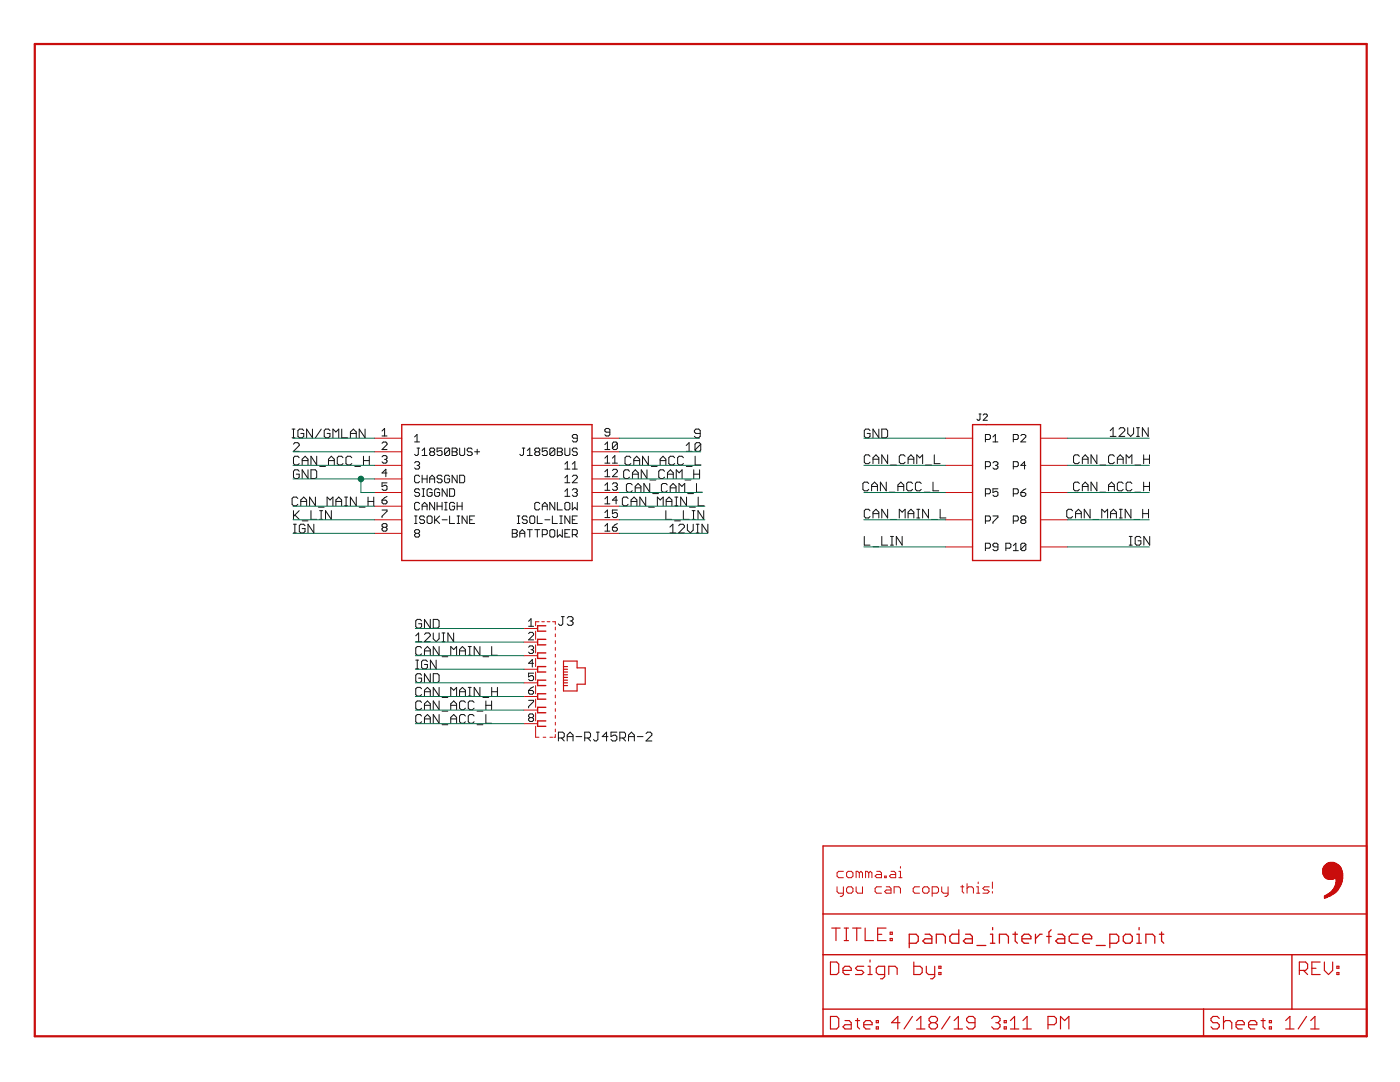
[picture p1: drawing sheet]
<?xml version="1.0" encoding="utf-8"?>
<!DOCTYPE eagle SYSTEM "eagle.dtd">
<eagle version="9.2.2">
<drawing>
<settings>
<setting alwaysvectorfont="yes"/>
<setting keepoldvectorfont="yes"/>
<setting verticaltext="up"/>
</settings>
<grid distance="0.1" unitdist="inch" unit="inch" style="lines" multiple="1" display="no" altdistance="0.01" altunitdist="inch" altunit="inch"/>
<schematic xreflabel="%F%N/%S.%C%R" xrefpart="/%S.%C%R">
<libraries>
<library name="comma.ai">
<symbols>
<symbol name="FRAME-LETTER">
<wire x1="0" y1="185.42" x2="248.92" y2="185.42" width="0.4064" layer="94"/>
<wire x1="248.92" y1="185.42" x2="248.92" y2="0" width="0.4064" layer="94"/>
<wire x1="0" y1="185.42" x2="0" y2="0" width="0.4064" layer="94"/>
<wire x1="0" y1="0" x2="248.92" y2="0" width="0.4064" layer="94"/>
</symbol>
<symbol name="DOCFIELD-OPEN">
<wire x1="0" y1="0" x2="71.12" y2="0" width="0.254" layer="94"/>
<wire x1="101.6" y1="15.24" x2="87.63" y2="15.24" width="0.254" layer="94"/>
<wire x1="0" y1="0" x2="0" y2="5.08" width="0.254" layer="94"/>
<wire x1="0" y1="5.08" x2="71.12" y2="5.08" width="0.254" layer="94"/>
<wire x1="0" y1="5.08" x2="0" y2="15.24" width="0.254" layer="94"/>
<wire x1="101.6" y1="15.24" x2="101.6" y2="5.08" width="0.254" layer="94"/>
<wire x1="71.12" y1="5.08" x2="71.12" y2="0" width="0.254" layer="94"/>
<wire x1="71.12" y1="5.08" x2="87.63" y2="5.08" width="0.254" layer="94"/>
<wire x1="71.12" y1="0" x2="101.6" y2="0" width="0.254" layer="94"/>
<wire x1="87.63" y1="15.24" x2="87.63" y2="5.08" width="0.254" layer="94"/>
<wire x1="87.63" y1="15.24" x2="0" y2="15.24" width="0.254" layer="94"/>
<wire x1="87.63" y1="5.08" x2="101.6" y2="5.08" width="0.254" layer="94"/>
<wire x1="101.6" y1="5.08" x2="101.6" y2="0" width="0.254" layer="94"/>
<wire x1="0" y1="15.24" x2="0" y2="22.86" width="0.254" layer="94"/>
<wire x1="101.6" y1="35.56" x2="0" y2="35.56" width="0.254" layer="94"/>
<wire x1="101.6" y1="35.56" x2="101.6" y2="22.86" width="0.254" layer="94"/>
<wire x1="0" y1="22.86" x2="101.6" y2="22.86" width="0.254" layer="94"/>
<wire x1="0" y1="22.86" x2="0" y2="35.56" width="0.254" layer="94"/>
<wire x1="101.6" y1="22.86" x2="101.6" y2="15.24" width="0.254" layer="94"/>
<text x="1.27" y="1.27" size="2.54" layer="94" font="vector">Date:</text>
<text x="12.7" y="1.27" size="2.54" layer="94" font="vector">&gt;LAST_DATE_TIME</text>
<text x="72.39" y="1.27" size="2.54" layer="94" font="vector">Sheet:</text>
<text x="86.36" y="1.27" size="2.54" layer="94" font="vector">&gt;SHEET</text>
<text x="88.9" y="11.43" size="2.54" layer="94" font="vector">REV:</text>
<text x="1.524" y="17.78" size="2.54" layer="94" font="vector">TITLE:</text>
<text x="16.002" y="17.272" size="2.7432" layer="94" font="vector">&gt;DRAWING_NAME</text>
<text x="2.54" y="26.67" size="1.9304" layer="94">comma.ai
you can copy this!</text>
<text x="1.27" y="11.43" size="2.54" layer="94">Design by:</text>
<rectangle x1="93.6879" y1="25.7937" x2="93.8403" y2="25.8699" layer="94"/>
<rectangle x1="93.6879" y1="25.8699" x2="94.0689" y2="25.9461" layer="94"/>
<rectangle x1="93.6879" y1="25.9461" x2="94.2975" y2="26.0223" layer="94"/>
<rectangle x1="93.6879" y1="26.0223" x2="94.3737" y2="26.0985" layer="94"/>
<rectangle x1="93.6879" y1="26.0985" x2="94.6023" y2="26.1747" layer="94"/>
<rectangle x1="93.6879" y1="26.1747" x2="94.7547" y2="26.2509" layer="94"/>
<rectangle x1="93.8403" y1="26.2509" x2="94.9071" y2="26.3271" layer="94"/>
<rectangle x1="93.9927" y1="26.3271" x2="94.9833" y2="26.4033" layer="94"/>
<rectangle x1="94.1451" y1="26.4033" x2="95.1357" y2="26.4795" layer="94"/>
<rectangle x1="94.2213" y1="26.4795" x2="95.2881" y2="26.5557" layer="94"/>
<rectangle x1="94.3737" y1="26.5557" x2="95.3643" y2="26.6319" layer="94"/>
<rectangle x1="94.5261" y1="26.6319" x2="95.5167" y2="26.7081" layer="94"/>
<rectangle x1="94.6023" y1="26.7081" x2="95.5929" y2="26.7843" layer="94"/>
<rectangle x1="94.6785" y1="26.7843" x2="95.7453" y2="26.8605" layer="94"/>
<rectangle x1="94.8309" y1="26.8605" x2="95.8215" y2="26.9367" layer="94"/>
<rectangle x1="94.9071" y1="26.9367" x2="95.8977" y2="27.0129" layer="94"/>
<rectangle x1="94.9833" y1="27.0129" x2="95.9739" y2="27.0891" layer="94"/>
<rectangle x1="95.0595" y1="27.0891" x2="96.0501" y2="27.1653" layer="94"/>
<rectangle x1="95.1357" y1="27.1653" x2="96.1263" y2="27.2415" layer="94"/>
<rectangle x1="95.2119" y1="27.2415" x2="96.2025" y2="27.3177" layer="94"/>
<rectangle x1="95.2119" y1="27.3177" x2="96.2025" y2="27.3939" layer="94"/>
<rectangle x1="95.2881" y1="27.3939" x2="96.2787" y2="27.4701" layer="94"/>
<rectangle x1="95.4405" y1="27.4701" x2="96.3549" y2="27.5463" layer="94"/>
<rectangle x1="95.4405" y1="27.5463" x2="96.3549" y2="27.6225" layer="94"/>
<rectangle x1="95.4405" y1="27.6225" x2="96.3549" y2="27.6987" layer="94"/>
<rectangle x1="95.5929" y1="27.6987" x2="96.5073" y2="27.7749" layer="94"/>
<rectangle x1="95.5167" y1="27.7749" x2="96.5073" y2="27.8511" layer="94"/>
<rectangle x1="95.5929" y1="27.8511" x2="96.5835" y2="27.9273" layer="94"/>
<rectangle x1="95.5929" y1="27.9273" x2="96.5835" y2="28.0035" layer="94"/>
<rectangle x1="95.6691" y1="28.0035" x2="96.5835" y2="28.0797" layer="94"/>
<rectangle x1="95.6691" y1="28.0797" x2="96.7359" y2="28.1559" layer="94"/>
<rectangle x1="95.7453" y1="28.1559" x2="96.6597" y2="28.2321" layer="94"/>
<rectangle x1="95.7453" y1="28.2321" x2="96.7359" y2="28.3083" layer="94"/>
<rectangle x1="95.7453" y1="28.3083" x2="96.8121" y2="28.3845" layer="94"/>
<rectangle x1="95.8215" y1="28.3845" x2="96.8121" y2="28.4607" layer="94"/>
<rectangle x1="95.8215" y1="28.4607" x2="96.8883" y2="28.5369" layer="94"/>
<rectangle x1="95.8215" y1="28.5369" x2="96.8883" y2="28.6131" layer="94"/>
<rectangle x1="95.8215" y1="28.6131" x2="96.8883" y2="28.6893" layer="94"/>
<rectangle x1="95.8215" y1="28.6893" x2="96.9645" y2="28.7655" layer="94"/>
<rectangle x1="95.8977" y1="28.7655" x2="96.9645" y2="28.8417" layer="94"/>
<rectangle x1="95.8977" y1="28.8417" x2="96.9645" y2="28.9179" layer="94"/>
<rectangle x1="95.8977" y1="28.9179" x2="97.0407" y2="28.9941" layer="94"/>
<rectangle x1="95.8977" y1="28.9941" x2="97.0407" y2="29.0703" layer="94"/>
<rectangle x1="95.8977" y1="29.0703" x2="97.0407" y2="29.1465" layer="94"/>
<rectangle x1="95.8977" y1="29.1465" x2="97.0407" y2="29.2227" layer="94"/>
<rectangle x1="95.8977" y1="29.2227" x2="97.0407" y2="29.2989" layer="94"/>
<rectangle x1="94.3737" y1="29.2989" x2="95.2881" y2="29.3751" layer="94"/>
<rectangle x1="95.8977" y1="29.2989" x2="97.0407" y2="29.3751" layer="94"/>
<rectangle x1="94.1451" y1="29.3751" x2="94.2213" y2="29.4513" layer="94"/>
<rectangle x1="94.2975" y1="29.3751" x2="95.4405" y2="29.4513" layer="94"/>
<rectangle x1="95.8215" y1="29.3751" x2="97.1169" y2="29.4513" layer="94"/>
<rectangle x1="94.1451" y1="29.4513" x2="95.6691" y2="29.5275" layer="94"/>
<rectangle x1="95.7453" y1="29.4513" x2="97.1169" y2="29.5275" layer="94"/>
<rectangle x1="93.9165" y1="29.5275" x2="97.1169" y2="29.6037" layer="94"/>
<rectangle x1="93.8403" y1="29.6037" x2="97.1169" y2="29.6799" layer="94"/>
<rectangle x1="93.7641" y1="29.6799" x2="97.1169" y2="29.7561" layer="94"/>
<rectangle x1="93.6879" y1="29.7561" x2="97.1169" y2="29.8323" layer="94"/>
<rectangle x1="93.6117" y1="29.8323" x2="97.1169" y2="29.9085" layer="94"/>
<rectangle x1="93.6117" y1="29.9085" x2="97.1169" y2="29.9847" layer="94"/>
<rectangle x1="93.5355" y1="29.9847" x2="97.1169" y2="30.0609" layer="94"/>
<rectangle x1="93.5355" y1="30.0609" x2="97.1169" y2="30.1371" layer="94"/>
<rectangle x1="93.4593" y1="30.1371" x2="97.1169" y2="30.2133" layer="94"/>
<rectangle x1="93.4593" y1="30.2133" x2="97.1169" y2="30.2895" layer="94"/>
<rectangle x1="93.3831" y1="30.2895" x2="97.1169" y2="30.3657" layer="94"/>
<rectangle x1="93.3831" y1="30.3657" x2="97.1169" y2="30.4419" layer="94"/>
<rectangle x1="93.3831" y1="30.4419" x2="97.1169" y2="30.5181" layer="94"/>
<rectangle x1="93.3831" y1="30.5181" x2="97.0407" y2="30.5943" layer="94"/>
<rectangle x1="93.3831" y1="30.5943" x2="97.0407" y2="30.6705" layer="94"/>
<rectangle x1="93.3831" y1="30.6705" x2="97.0407" y2="30.7467" layer="94"/>
<rectangle x1="93.3831" y1="30.7467" x2="97.0407" y2="30.8229" layer="94"/>
<rectangle x1="93.3831" y1="30.8229" x2="97.0407" y2="30.8991" layer="94"/>
<rectangle x1="93.3831" y1="30.8991" x2="96.9645" y2="30.9753" layer="94"/>
<rectangle x1="93.3831" y1="30.9753" x2="96.9645" y2="31.0515" layer="94"/>
<rectangle x1="93.3831" y1="31.0515" x2="96.9645" y2="31.1277" layer="94"/>
<rectangle x1="93.3831" y1="31.1277" x2="96.8883" y2="31.2039" layer="94"/>
<rectangle x1="93.3831" y1="31.2039" x2="96.8883" y2="31.2801" layer="94"/>
<rectangle x1="93.3831" y1="31.2801" x2="96.8883" y2="31.3563" layer="94"/>
<rectangle x1="93.4593" y1="31.3563" x2="96.7359" y2="31.4325" layer="94"/>
<rectangle x1="93.4593" y1="31.4325" x2="96.8121" y2="31.5087" layer="94"/>
<rectangle x1="93.5355" y1="31.5087" x2="96.7359" y2="31.5849" layer="94"/>
<rectangle x1="93.5355" y1="31.5849" x2="96.6597" y2="31.6611" layer="94"/>
<rectangle x1="93.6117" y1="31.6611" x2="96.6597" y2="31.7373" layer="94"/>
<rectangle x1="93.6117" y1="31.7373" x2="96.5835" y2="31.8135" layer="94"/>
<rectangle x1="93.6879" y1="31.8135" x2="96.5073" y2="31.8897" layer="94"/>
<rectangle x1="93.7641" y1="31.8897" x2="96.4311" y2="31.9659" layer="94"/>
<rectangle x1="93.8403" y1="31.9659" x2="96.3549" y2="32.0421" layer="94"/>
<rectangle x1="93.9165" y1="32.0421" x2="96.2025" y2="32.1183" layer="94"/>
<rectangle x1="94.0689" y1="32.1183" x2="96.1263" y2="32.1945" layer="94"/>
<rectangle x1="94.0689" y1="32.1945" x2="95.9739" y2="32.2707" layer="94"/>
<rectangle x1="94.2213" y1="32.2707" x2="95.8977" y2="32.3469" layer="94"/>
<rectangle x1="94.3737" y1="32.3469" x2="95.6691" y2="32.4231" layer="94"/>
<rectangle x1="94.6785" y1="32.4231" x2="95.4405" y2="32.4993" layer="94"/>
</symbol>
<symbol name="OBDII">
<wire x1="-17.78" y1="12.7" x2="-17.78" y2="-12.7" width="0.254" layer="94"/>
<wire x1="-17.78" y1="-12.7" x2="17.78" y2="-12.7" width="0.254" layer="94"/>
<wire x1="17.78" y1="-12.7" x2="17.78" y2="12.7" width="0.254" layer="94"/>
<wire x1="17.78" y1="12.7" x2="-17.78" y2="12.7" width="0.254" layer="94"/>
<pin name="1" x="-22.86" y="10.16" length="middle"/>
<pin name="J1850BUS+" x="-22.86" y="7.62" length="middle"/>
<pin name="3" x="-22.86" y="5.08" length="middle"/>
<pin name="CHASGND" x="-22.86" y="2.54" length="middle"/>
<pin name="SIGGND" x="-22.86" y="0" length="middle"/>
<pin name="CANHIGH" x="-22.86" y="-2.54" length="middle"/>
<pin name="ISOK-LINE" x="-22.86" y="-5.08" length="middle"/>
<pin name="8" x="-22.86" y="-7.62" length="middle"/>
<pin name="9" x="22.86" y="10.16" length="middle" rot="R180"/>
<pin name="J1850BUS" x="22.86" y="7.62" length="middle" rot="R180"/>
<pin name="11" x="22.86" y="5.08" length="middle" rot="R180"/>
<pin name="12" x="22.86" y="2.54" length="middle" rot="R180"/>
<pin name="13" x="22.86" y="0" length="middle" rot="R180"/>
<pin name="CANLOW" x="22.86" y="-2.54" length="middle" rot="R180"/>
<pin name="ISOL-LINE" x="22.86" y="-5.08" length="middle" rot="R180"/>
<pin name="BATTPOWER" x="22.86" y="-7.62" length="middle" rot="R180"/>
<text x="-17.526" y="14.224" size="1.778" layer="95">&gt;NAME</text>
</symbol>
<symbol name="JACK8SH">
<wire x1="1.524" y1="10.668" x2="0" y2="10.668" width="0.254" layer="94"/>
<wire x1="0" y1="10.668" x2="0" y2="9.652" width="0.254" layer="94"/>
<wire x1="0" y1="9.652" x2="1.524" y2="9.652" width="0.254" layer="94"/>
<wire x1="1.524" y1="8.128" x2="0" y2="8.128" width="0.254" layer="94"/>
<wire x1="0" y1="8.128" x2="0" y2="7.112" width="0.254" layer="94"/>
<wire x1="0" y1="7.112" x2="1.524" y2="7.112" width="0.254" layer="94"/>
<wire x1="1.524" y1="5.588" x2="0" y2="5.588" width="0.254" layer="94"/>
<wire x1="0" y1="5.588" x2="0" y2="4.572" width="0.254" layer="94"/>
<wire x1="0" y1="4.572" x2="1.524" y2="4.572" width="0.254" layer="94"/>
<wire x1="1.524" y1="3.048" x2="0" y2="3.048" width="0.254" layer="94"/>
<wire x1="0" y1="3.048" x2="0" y2="2.032" width="0.254" layer="94"/>
<wire x1="0" y1="2.032" x2="1.524" y2="2.032" width="0.254" layer="94"/>
<wire x1="1.524" y1="0.508" x2="0" y2="0.508" width="0.254" layer="94"/>
<wire x1="0" y1="0.508" x2="0" y2="-0.508" width="0.254" layer="94"/>
<wire x1="0" y1="-0.508" x2="1.524" y2="-0.508" width="0.254" layer="94"/>
<wire x1="1.524" y1="-2.032" x2="0" y2="-2.032" width="0.254" layer="94"/>
<wire x1="0" y1="-2.032" x2="0" y2="-3.048" width="0.254" layer="94"/>
<wire x1="0" y1="-3.048" x2="1.524" y2="-3.048" width="0.254" layer="94"/>
<wire x1="1.524" y1="-4.572" x2="0" y2="-4.572" width="0.254" layer="94"/>
<wire x1="0" y1="-4.572" x2="0" y2="-5.588" width="0.254" layer="94"/>
<wire x1="0" y1="-5.588" x2="1.524" y2="-5.588" width="0.254" layer="94"/>
<wire x1="1.524" y1="-7.112" x2="0" y2="-7.112" width="0.254" layer="94"/>
<wire x1="0" y1="-7.112" x2="0" y2="-8.128" width="0.254" layer="94"/>
<wire x1="0" y1="-8.128" x2="1.524" y2="-8.128" width="0.254" layer="94"/>
<wire x1="-0.381" y1="-10.16" x2="0.254" y2="-10.16" width="0.127" layer="94"/>
<wire x1="1.016" y1="-10.16" x2="1.524" y2="-10.16" width="0.127" layer="94"/>
<wire x1="2.286" y1="-10.16" x2="2.794" y2="-10.16" width="0.127" layer="94"/>
<wire x1="3.048" y1="-10.16" x2="3.302" y2="-10.16" width="0.127" layer="94"/>
<wire x1="3.302" y1="-10.16" x2="3.302" y2="-9.652" width="0.127" layer="94"/>
<wire x1="3.302" y1="9.906" x2="3.302" y2="10.414" width="0.127" layer="94"/>
<wire x1="3.302" y1="10.922" x2="3.302" y2="11.43" width="0.127" layer="94"/>
<wire x1="3.302" y1="11.43" x2="2.794" y2="11.43" width="0.127" layer="94"/>
<wire x1="2.286" y1="11.43" x2="1.778" y2="11.43" width="0.127" layer="94"/>
<wire x1="1.27" y1="11.43" x2="0.762" y2="11.43" width="0.127" layer="94"/>
<wire x1="0.254" y1="11.43" x2="-0.381" y2="11.43" width="0.127" layer="94"/>
<wire x1="-0.381" y1="11.43" x2="-0.381" y2="10.668" width="0.127" layer="94"/>
<wire x1="-0.381" y1="9.652" x2="-0.381" y2="8.128" width="0.127" layer="94"/>
<wire x1="-0.381" y1="7.112" x2="-0.381" y2="5.588" width="0.127" layer="94"/>
<wire x1="-0.381" y1="4.572" x2="-0.381" y2="3.048" width="0.127" layer="94"/>
<wire x1="-0.381" y1="2.032" x2="-0.381" y2="0.508" width="0.127" layer="94"/>
<wire x1="-0.381" y1="-0.508" x2="-0.381" y2="-2.032" width="0.127" layer="94"/>
<wire x1="-0.381" y1="-3.048" x2="-0.381" y2="-4.572" width="0.127" layer="94"/>
<wire x1="-0.381" y1="-5.588" x2="-0.381" y2="-7.112" width="0.127" layer="94"/>
<wire x1="-0.381" y1="-8.128" x2="-0.381" y2="-10.16" width="0.127" layer="94"/>
<wire x1="4.826" y1="4.064" x2="4.826" y2="3.048" width="0.1998" layer="94"/>
<wire x1="4.826" y1="3.048" x2="4.826" y2="2.54" width="0.1998" layer="94"/>
<wire x1="4.826" y1="2.54" x2="4.826" y2="2.032" width="0.1998" layer="94"/>
<wire x1="4.826" y1="2.032" x2="4.826" y2="1.524" width="0.1998" layer="94"/>
<wire x1="4.826" y1="1.524" x2="4.826" y2="1.016" width="0.1998" layer="94"/>
<wire x1="4.826" y1="1.016" x2="4.826" y2="0.508" width="0.1998" layer="94"/>
<wire x1="4.826" y1="0.508" x2="4.826" y2="0" width="0.1998" layer="94"/>
<wire x1="4.826" y1="0" x2="4.826" y2="-0.508" width="0.1998" layer="94"/>
<wire x1="4.826" y1="-0.508" x2="4.826" y2="-1.524" width="0.1998" layer="94"/>
<wire x1="4.826" y1="-1.524" x2="7.366" y2="-1.524" width="0.1998" layer="94"/>
<wire x1="7.366" y1="-1.524" x2="7.366" y2="-0.254" width="0.1998" layer="94"/>
<wire x1="7.366" y1="-0.254" x2="8.89" y2="-0.254" width="0.1998" layer="94"/>
<wire x1="8.89" y1="-0.254" x2="8.89" y2="2.794" width="0.1998" layer="94"/>
<wire x1="8.89" y1="2.794" x2="7.366" y2="2.794" width="0.1998" layer="94"/>
<wire x1="7.366" y1="2.794" x2="7.366" y2="4.064" width="0.1998" layer="94"/>
<wire x1="7.366" y1="4.064" x2="4.826" y2="4.064" width="0.1998" layer="94"/>
<wire x1="4.826" y1="3.048" x2="5.588" y2="3.048" width="0.1998" layer="94"/>
<wire x1="4.826" y1="2.54" x2="5.588" y2="2.54" width="0.1998" layer="94"/>
<wire x1="4.826" y1="2.032" x2="5.588" y2="2.032" width="0.1998" layer="94"/>
<wire x1="4.826" y1="1.524" x2="5.588" y2="1.524" width="0.1998" layer="94"/>
<wire x1="4.826" y1="1.016" x2="5.588" y2="1.016" width="0.1998" layer="94"/>
<wire x1="4.826" y1="0.508" x2="5.588" y2="0.508" width="0.1998" layer="94"/>
<wire x1="4.826" y1="0" x2="5.588" y2="0" width="0.1998" layer="94"/>
<wire x1="4.826" y1="-0.508" x2="5.588" y2="-0.508" width="0.1998" layer="94"/>
<wire x1="3.302" y1="8.636" x2="3.302" y2="9.144" width="0.127" layer="94"/>
<wire x1="3.302" y1="7.366" x2="3.302" y2="7.874" width="0.127" layer="94"/>
<wire x1="3.302" y1="6.096" x2="3.302" y2="6.604" width="0.127" layer="94"/>
<wire x1="3.302" y1="4.826" x2="3.302" y2="5.334" width="0.127" layer="94"/>
<wire x1="3.302" y1="3.556" x2="3.302" y2="4.064" width="0.127" layer="94"/>
<wire x1="3.302" y1="2.286" x2="3.302" y2="2.794" width="0.127" layer="94"/>
<wire x1="3.302" y1="1.016" x2="3.302" y2="1.524" width="0.127" layer="94"/>
<wire x1="3.302" y1="-0.254" x2="3.302" y2="0.254" width="0.127" layer="94"/>
<wire x1="3.302" y1="-1.524" x2="3.302" y2="-1.016" width="0.127" layer="94"/>
<wire x1="3.302" y1="-2.794" x2="3.302" y2="-2.286" width="0.127" layer="94"/>
<wire x1="3.302" y1="-4.064" x2="3.302" y2="-3.556" width="0.127" layer="94"/>
<wire x1="3.302" y1="-5.334" x2="3.302" y2="-4.826" width="0.127" layer="94"/>
<wire x1="3.302" y1="-6.604" x2="3.302" y2="-6.096" width="0.127" layer="94"/>
<wire x1="3.302" y1="-7.874" x2="3.302" y2="-7.366" width="0.127" layer="94"/>
<wire x1="3.302" y1="-9.144" x2="3.302" y2="-8.636" width="0.127" layer="94"/>
<text x="3.81" y="10.668" size="1.778" layer="95">&gt;NAME</text>
<text x="3.81" y="-10.922" size="1.778" layer="96">&gt;VALUE</text>
<pin name="1" x="-2.54" y="10.16" visible="pad" length="short" direction="pas" swaplevel="1"/>
<pin name="2" x="-2.54" y="7.62" visible="pad" length="short" direction="pas" swaplevel="1"/>
<pin name="3" x="-2.54" y="5.08" visible="pad" length="short" direction="pas" swaplevel="1"/>
<pin name="4" x="-2.54" y="2.54" visible="pad" length="short" direction="pas" swaplevel="1"/>
<pin name="5" x="-2.54" y="0" visible="pad" length="short" direction="pas" swaplevel="1"/>
<pin name="6" x="-2.54" y="-2.54" visible="pad" length="short" direction="pas" swaplevel="1"/>
<pin name="7" x="-2.54" y="-5.08" visible="pad" length="short" direction="pas" swaplevel="1"/>
<pin name="8" x="-2.54" y="-7.62" visible="pad" length="short" direction="pas" swaplevel="1"/>
</symbol>
</symbols>
<devicesets>
<deviceset name="FRAME-LETTER-OPEN" prefix="FRAME">
<gates>
<gate name="G$1" symbol="FRAME-LETTER" x="0" y="0"/>
<gate name="G$2" symbol="DOCFIELD-OPEN" x="147.32" y="0"/>
</gates>
<devices>
<device name="NO_PACKAGE" package="DUMMY">
<package3dinstances>
<package3dinstance package3d_urn="urn:adsk.eagle:package:2653284/1"/>
</package3dinstances>
<technologies>
<technology name="">
<attribute name="DESIGNER" value="Nobody" constant="no"/>
<attribute name="VERSION" value="v01" constant="no"/>
</technology>
</technologies>
</device>
</devices>
</deviceset>
<deviceset name="OBDII-FEMALE" prefix="J">
<gates>
<gate name="G$1" symbol="OBDII" x="0" y="0"/>
</gates>
<devices>
<device name="FEMALE" package="OBDII-FEMALE">
<connects>
<connect gate="G$1" pin="1" pad="1"/>
<connect gate="G$1" pin="11" pad="11"/>
<connect gate="G$1" pin="12" pad="12"/>
<connect gate="G$1" pin="13" pad="13"/>
<connect gate="G$1" pin="3" pad="3"/>
<connect gate="G$1" pin="8" pad="8"/>
<connect gate="G$1" pin="9" pad="9"/>
<connect gate="G$1" pin="BATTPOWER" pad="16"/>
<connect gate="G$1" pin="CANHIGH" pad="6"/>
<connect gate="G$1" pin="CANLOW" pad="14"/>
<connect gate="G$1" pin="CHASGND" pad="4"/>
<connect gate="G$1" pin="ISOK-LINE" pad="7"/>
<connect gate="G$1" pin="ISOL-LINE" pad="15"/>
<connect gate="G$1" pin="J1850BUS" pad="10"/>
<connect gate="G$1" pin="J1850BUS+" pad="2"/>
<connect gate="G$1" pin="SIGGND" pad="5"/>
</connects>
<package3dinstances>
<package3dinstance package3d_urn="urn:adsk.eagle:package:2653236/1"/>
</package3dinstances>
<technologies>
<technology name=""/>
</technologies>
</device>
<device name="-CUT" package="OBDII-FEMALE-MIDCUT">
<connects>
<connect gate="G$1" pin="1" pad="1"/>
<connect gate="G$1" pin="11" pad="11"/>
<connect gate="G$1" pin="12" pad="12"/>
<connect gate="G$1" pin="13" pad="13"/>
<connect gate="G$1" pin="3" pad="3"/>
<connect gate="G$1" pin="8" pad="8"/>
<connect gate="G$1" pin="9" pad="9"/>
<connect gate="G$1" pin="BATTPOWER" pad="16"/>
<connect gate="G$1" pin="CANHIGH" pad="6"/>
<connect gate="G$1" pin="CANLOW" pad="14"/>
<connect gate="G$1" pin="CHASGND" pad="4"/>
<connect gate="G$1" pin="ISOK-LINE" pad="7"/>
<connect gate="G$1" pin="ISOL-LINE" pad="15"/>
<connect gate="G$1" pin="J1850BUS" pad="10"/>
<connect gate="G$1" pin="J1850BUS+" pad="2"/>
<connect gate="G$1" pin="SIGGND" pad="5"/>
</connects>
<package3dinstances>
<package3dinstance package3d_urn="urn:adsk.eagle:package:2653263/6"/>
</package3dinstances>
<technologies>
<technology name=""/>
</technologies>
</device>
</devices>
</deviceset>
<deviceset name="RA-RJ45" prefix="J">
<gates>
<gate name="G$1" symbol="JACK8SH" x="0" y="0"/>
</gates>
<devices>
<device name="RA" package="RA-RJ45">
<connects>
<connect gate="G$1" pin="1" pad="1"/>
<connect gate="G$1" pin="2" pad="2"/>
<connect gate="G$1" pin="3" pad="3"/>
<connect gate="G$1" pin="4" pad="4"/>
<connect gate="G$1" pin="5" pad="5"/>
<connect gate="G$1" pin="6" pad="6"/>
<connect gate="G$1" pin="7" pad="7"/>
<connect gate="G$1" pin="8" pad="8"/>
</connects>
<package3dinstances>
<package3dinstance package3d_urn="urn:adsk.eagle:package:2653254/3"/>
</package3dinstances>
<technologies>
<technology name=""/>
</technologies>
</device>
<device name="RA-2" package="RA-RJ45-2">
<connects>
<connect gate="G$1" pin="1" pad="1"/>
<connect gate="G$1" pin="2" pad="2"/>
<connect gate="G$1" pin="3" pad="3"/>
<connect gate="G$1" pin="4" pad="4"/>
<connect gate="G$1" pin="5" pad="5"/>
<connect gate="G$1" pin="6" pad="6"/>
<connect gate="G$1" pin="7" pad="7"/>
<connect gate="G$1" pin="8" pad="8"/>
</connects>
<package3dinstances>
<package3dinstance package3d_urn="urn:adsk.eagle:package:2653258/1"/>
</package3dinstances>
<technologies>
<technology name=""/>
</technologies>
</device>
</devices>
</deviceset>
</devicesets>
</library>
<library name="5018761440">
<symbols>
<symbol name="5018761040" library_locally_modified="yes">
<wire x1="-12.7" y1="2.54" x2="12.7" y2="2.54" width="0.254" layer="94"/>
<wire x1="-12.7" y1="-7.62" x2="-12.7" y2="2.54" width="0.254" layer="94"/>
<wire x1="-12.7" y1="-7.62" x2="-12.7" y2="-10.16" width="0.254" layer="94"/>
<wire x1="-12.7" y1="-10.16" x2="12.7" y2="-10.16" width="0.254" layer="94"/>
<wire x1="12.7" y1="-10.16" x2="12.7" y2="2.54" width="0.254" layer="94"/>
<pin name="P2" x="-10.16" y="7.62" visible="pin" length="middle" rot="R270"/>
<pin name="P4" x="-5.08" y="7.62" visible="pin" length="middle" rot="R270"/>
<pin name="P6" x="0" y="7.62" visible="pin" length="middle" rot="R270"/>
<pin name="P8" x="5.08" y="7.62" visible="pin" length="middle" rot="R270"/>
<pin name="P10" x="10.16" y="7.62" visible="pin" length="middle" rot="R270"/>
<pin name="P1" x="-10.16" y="-15.24" visible="pin" length="middle" rot="R90"/>
<pin name="P3" x="-5.08" y="-15.24" visible="pin" length="middle" rot="R90"/>
<pin name="P5" x="0" y="-15.24" visible="pin" length="middle" rot="R90"/>
<pin name="P7" x="5.08" y="-15.24" visible="pin" length="middle" rot="R90"/>
<pin name="P9" x="10.16" y="-15.24" visible="pin" length="middle" rot="R90"/>
<text x="-12.7" y="12.7" size="1.27" layer="95">&gt;NAME</text>
</symbol>
</symbols>
<devicesets>
<deviceset name="5018761040" locally_modified="yes" prefix="J" library_locally_modified="yes">
<gates>
<gate name="G$1" symbol="5018761040" x="0" y="2.54"/>
</gates>
<devices>
<device name="" package="5018761040">
<connects>
<connect gate="G$1" pin="P1" pad="P1"/>
<connect gate="G$1" pin="P10" pad="P10"/>
<connect gate="G$1" pin="P2" pad="P2"/>
<connect gate="G$1" pin="P3" pad="P3"/>
<connect gate="G$1" pin="P4" pad="P4"/>
<connect gate="G$1" pin="P5" pad="P5"/>
<connect gate="G$1" pin="P6" pad="P6"/>
<connect gate="G$1" pin="P7" pad="P7"/>
<connect gate="G$1" pin="P8" pad="P8"/>
<connect gate="G$1" pin="P9" pad="P9"/>
</connects>
<package3dinstances>
<package3dinstance package3d_urn="urn:adsk.eagle:package:6968387/2"/>
</package3dinstances>
<technologies>
<technology name=""/>
</technologies>
</device>
</devices>
</deviceset>
</devicesets>
</library>
</libraries>
<attributes>
</attributes>
<variantdefs>
</variantdefs>
<classes>
<class number="0" name="default" width="0" drill="0">
</class>
</classes>
<parts>
<part name="J1" library="comma.ai" deviceset="OBDII-FEMALE" device="-CUT" package3d_urn="urn:adsk.eagle:package:2653263/6"/>
<part name="FRAME1" library="comma.ai" deviceset="FRAME-LETTER-OPEN" device="NO_PACKAGE" package3d_urn="urn:adsk.eagle:package:2653284/1"/>
<part name="J2" library="5018761440" deviceset="5018761040" device="" package3d_urn="urn:adsk.eagle:package:6968387/2"/>
<part name="J3" library="comma.ai" deviceset="RA-RJ45" device="RA-2" package3d_urn="urn:adsk.eagle:package:2653258/1"/>
</parts>
<sheets>
<sheet>
<plain>
</plain>
<instances>
<instance part="J1" gate="G$1" x="86.36" y="101.6" smashed="yes"/>
<instance part="FRAME1" gate="G$1" x="0" y="0" smashed="yes"/>
<instance part="FRAME1" gate="G$2" x="147.32" y="0" smashed="yes">
<attribute name="LAST_DATE_TIME" x="160.02" y="1.27" size="2.54" layer="94" font="vector"/>
<attribute name="SHEET" x="233.68" y="1.27" size="2.54" layer="94" font="vector"/>
<attribute name="DRAWING_NAME" x="163.322" y="17.272" size="2.7432" layer="94" font="vector"/>
</instance>
<instance part="J2" gate="G$1" x="185.42" y="101.6" smashed="yes" rot="R270">
<attribute name="NAME" x="176.022" y="115.062" size="1.27" layer="95"/>
</instance>
<instance part="J3" gate="G$1" x="93.98" y="66.04" smashed="yes">
<attribute name="NAME" x="97.79" y="76.708" size="1.778" layer="95"/>
<attribute name="VALUE" x="97.79" y="55.118" size="1.778" layer="96"/>
</instance>
</instances>
<busses>
</busses>
<nets>
<net name="IGN/GMLAN" class="0">
<segment>
<pinref part="J1" gate="G$1" pin="1"/>
<wire x1="63.5" y1="111.76" x2="48.26" y2="111.76" width="0.1524" layer="91"/>
<label x="48.006" y="111.76" size="1.778" layer="95"/>
</segment>
</net>
<net name="2" class="0">
<segment>
<pinref part="J1" gate="G$1" pin="J1850BUS+"/>
<wire x1="63.5" y1="109.22" x2="48.26" y2="109.22" width="0.1524" layer="91"/>
<label x="48.26" y="109.22" size="1.778" layer="95"/>
</segment>
</net>
<net name="K_LIN" class="0">
<segment>
<pinref part="J1" gate="G$1" pin="ISOK-LINE"/>
<wire x1="63.5" y1="96.52" x2="48.26" y2="96.52" width="0.1524" layer="91"/>
<label x="48.26" y="96.52" size="1.778" layer="95"/>
</segment>
</net>
<net name="9" class="0">
<segment>
<pinref part="J1" gate="G$1" pin="9"/>
<wire x1="109.22" y1="111.76" x2="124.206" y2="111.76" width="0.1524" layer="91"/>
<label x="123.19" y="111.76" size="1.778" layer="95"/>
</segment>
</net>
<net name="10" class="0">
<segment>
<pinref part="J1" gate="G$1" pin="J1850BUS"/>
<wire x1="109.22" y1="109.22" x2="124.46" y2="109.22" width="0.1524" layer="91"/>
<label x="121.666" y="109.22" size="1.778" layer="95"/>
</segment>
</net>
<net name="L_LIN" class="0">
<segment>
<pinref part="J1" gate="G$1" pin="ISOL-LINE"/>
<wire x1="109.22" y1="96.52" x2="125.222" y2="96.52" width="0.1524" layer="91"/>
<label x="117.856" y="96.52" size="1.778" layer="95"/>
</segment>
<segment>
<pinref part="J2" gate="G$1" pin="P9"/>
<wire x1="170.18" y1="91.44" x2="154.94" y2="91.44" width="0.1524" layer="91"/>
<label x="154.94" y="91.694" size="1.778" layer="95"/>
</segment>
</net>
<net name="12VIN" class="0">
<segment>
<pinref part="J1" gate="G$1" pin="BATTPOWER"/>
<wire x1="109.22" y1="93.98" x2="125.73" y2="93.98" width="0.1524" layer="91"/>
<label x="118.618" y="93.98" size="1.778" layer="95"/>
</segment>
<segment>
<pinref part="J2" gate="G$1" pin="P2"/>
<wire x1="193.04" y1="111.76" x2="208.28" y2="111.76" width="0.1524" layer="91"/>
<label x="200.914" y="112.014" size="1.778" layer="95"/>
</segment>
<segment>
<pinref part="J3" gate="G$1" pin="2"/>
<wire x1="91.44" y1="73.66" x2="71.12" y2="73.66" width="0.1524" layer="91"/>
<label x="71.12" y="73.66" size="1.778" layer="95"/>
</segment>
</net>
<net name="GND" class="0">
<segment>
<pinref part="J1" gate="G$1" pin="CHASGND"/>
<wire x1="63.5" y1="104.14" x2="60.96" y2="104.14" width="0.1524" layer="91"/>
<label x="48.26" y="104.14" size="1.778" layer="95"/>
<pinref part="J1" gate="G$1" pin="SIGGND"/>
<wire x1="60.96" y1="104.14" x2="48.26" y2="104.14" width="0.1524" layer="91"/>
<wire x1="63.5" y1="101.6" x2="60.96" y2="101.6" width="0.1524" layer="91"/>
<wire x1="60.96" y1="101.6" x2="60.96" y2="104.14" width="0.1524" layer="91"/>
<junction x="60.96" y="104.14"/>
</segment>
<segment>
<pinref part="J2" gate="G$1" pin="P1"/>
<wire x1="170.18" y1="111.76" x2="154.94" y2="111.76" width="0.1524" layer="91"/>
<label x="154.94" y="111.76" size="1.778" layer="95"/>
</segment>
<segment>
<pinref part="J3" gate="G$1" pin="1"/>
<wire x1="91.44" y1="76.2" x2="71.12" y2="76.2" width="0.1524" layer="91"/>
<label x="71.12" y="76.2" size="1.778" layer="95"/>
</segment>
<segment>
<pinref part="J3" gate="G$1" pin="5"/>
<wire x1="91.44" y1="66.04" x2="71.12" y2="66.04" width="0.1524" layer="91"/>
<label x="71.12" y="66.04" size="1.778" layer="95"/>
</segment>
</net>
<net name="CAN_CAM_L" class="0">
<segment>
<pinref part="J2" gate="G$1" pin="P3"/>
<wire x1="170.18" y1="106.68" x2="154.94" y2="106.68" width="0.1524" layer="91"/>
<label x="154.94" y="106.934" size="1.778" layer="95"/>
</segment>
<segment>
<pinref part="J1" gate="G$1" pin="13"/>
<wire x1="109.22" y1="101.6" x2="124.714" y2="101.6" width="0.1524" layer="91"/>
<label x="110.49" y="101.6" size="1.778" layer="95"/>
</segment>
</net>
<net name="CAN_ACC_L" class="0">
<segment>
<pinref part="J2" gate="G$1" pin="P5"/>
<wire x1="170.18" y1="101.6" x2="154.94" y2="101.6" width="0.1524" layer="91"/>
<label x="154.686" y="101.854" size="1.778" layer="95"/>
</segment>
<segment>
<pinref part="J1" gate="G$1" pin="11"/>
<wire x1="109.22" y1="106.68" x2="124.46" y2="106.68" width="0.1524" layer="91"/>
<label x="110.236" y="106.68" size="1.778" layer="95"/>
</segment>
<segment>
<pinref part="J3" gate="G$1" pin="8"/>
<wire x1="91.44" y1="58.42" x2="71.12" y2="58.42" width="0.1524" layer="91"/>
<label x="71.12" y="58.42" size="1.778" layer="95"/>
</segment>
</net>
<net name="CAN_MAIN_L" class="0">
<segment>
<pinref part="J2" gate="G$1" pin="P7"/>
<wire x1="170.18" y1="96.52" x2="154.94" y2="96.52" width="0.1524" layer="91"/>
<label x="154.94" y="96.774" size="1.778" layer="95"/>
</segment>
<segment>
<pinref part="J1" gate="G$1" pin="CANLOW"/>
<wire x1="109.22" y1="99.06" x2="125.222" y2="99.06" width="0.1524" layer="91"/>
<label x="109.728" y="99.06" size="1.778" layer="95"/>
</segment>
<segment>
<pinref part="J3" gate="G$1" pin="3"/>
<wire x1="91.44" y1="71.12" x2="71.12" y2="71.12" width="0.1524" layer="91"/>
<label x="71.12" y="71.12" size="1.778" layer="95"/>
</segment>
</net>
<net name="CAN_CAM_H" class="0">
<segment>
<pinref part="J2" gate="G$1" pin="P4"/>
<wire x1="193.04" y1="106.68" x2="208.28" y2="106.68" width="0.1524" layer="91"/>
<label x="194.056" y="106.934" size="1.778" layer="95"/>
</segment>
<segment>
<pinref part="J1" gate="G$1" pin="12"/>
<wire x1="109.22" y1="104.14" x2="124.206" y2="104.14" width="0.1524" layer="91"/>
<label x="109.982" y="104.14" size="1.778" layer="95"/>
</segment>
</net>
<net name="CAN_ACC_H" class="0">
<segment>
<pinref part="J2" gate="G$1" pin="P6"/>
<wire x1="193.04" y1="101.6" x2="208.28" y2="101.6" width="0.1524" layer="91"/>
<label x="194.056" y="101.854" size="1.778" layer="95"/>
</segment>
<segment>
<pinref part="J1" gate="G$1" pin="3"/>
<wire x1="63.5" y1="106.68" x2="48.26" y2="106.68" width="0.1524" layer="91"/>
<label x="48.26" y="106.68" size="1.778" layer="95"/>
</segment>
<segment>
<pinref part="J3" gate="G$1" pin="7"/>
<wire x1="91.44" y1="60.96" x2="71.12" y2="60.96" width="0.1524" layer="91"/>
<label x="71.12" y="60.96" size="1.778" layer="95"/>
</segment>
</net>
<net name="CAN_MAIN_H" class="0">
<segment>
<pinref part="J2" gate="G$1" pin="P8"/>
<wire x1="193.04" y1="96.52" x2="208.28" y2="96.52" width="0.1524" layer="91"/>
<label x="192.786" y="96.774" size="1.778" layer="95"/>
</segment>
<segment>
<pinref part="J1" gate="G$1" pin="CANHIGH"/>
<wire x1="63.5" y1="99.06" x2="48.26" y2="99.06" width="0.1524" layer="91"/>
<label x="48.006" y="99.06" size="1.778" layer="95"/>
</segment>
<segment>
<pinref part="J3" gate="G$1" pin="6"/>
<wire x1="91.44" y1="63.5" x2="71.12" y2="63.5" width="0.1524" layer="91"/>
<label x="71.12" y="63.5" size="1.778" layer="95"/>
</segment>
</net>
<net name="IGN" class="0">
<segment>
<pinref part="J2" gate="G$1" pin="P10"/>
<wire x1="193.04" y1="91.44" x2="208.28" y2="91.44" width="0.1524" layer="91"/>
<label x="204.47" y="91.694" size="1.778" layer="95"/>
</segment>
<segment>
<pinref part="J1" gate="G$1" pin="8"/>
<wire x1="63.5" y1="93.98" x2="48.26" y2="93.98" width="0.1524" layer="91"/>
<label x="48.26" y="93.98" size="1.778" layer="95"/>
</segment>
<segment>
<pinref part="J3" gate="G$1" pin="4"/>
<wire x1="91.44" y1="68.58" x2="71.12" y2="68.58" width="0.1524" layer="91"/>
<label x="71.12" y="68.58" size="1.778" layer="95"/>
</segment>
</net>
</nets>
</sheet>
</sheets>
<errors>
<approved hash="106,1,63.5,109.22,2,,,,,"/>
<approved hash="106,1,109.22,111.76,9,,,,,"/>
<approved hash="106,1,109.22,109.22,10,,,,,"/>
<approved hash="106,1,63.5,111.76,IGN/GMLAN,,,,,"/>
<approved hash="106,1,63.5,96.52,K_LIN,,,,,"/>
</errors>
</schematic>
</drawing>
<compatibility>
<note version="6.3" minversion="6.2.2" severity="warning">
Since Version 6.2.2 text objects can contain more than one line,
which will not be processed correctly with this version.
</note>
<note version="8.2" severity="warning">
Since Version 8.2, EAGLE supports online libraries. The ids
of those online libraries will not be understood (or retained)
with this version.
</note>
<note version="8.3" severity="warning">
Since Version 8.3, EAGLE supports URNs for individual library
assets (packages, symbols, and devices). The URNs of those assets
will not be understood (or retained) with this version.
</note>
<note version="8.3" severity="warning">
Since Version 8.3, EAGLE supports the association of 3D packages
with devices in libraries, schematics, and board files. Those 3D
packages will not be understood (or retained) with this version.
</note>
</compatibility>
</eagle>
